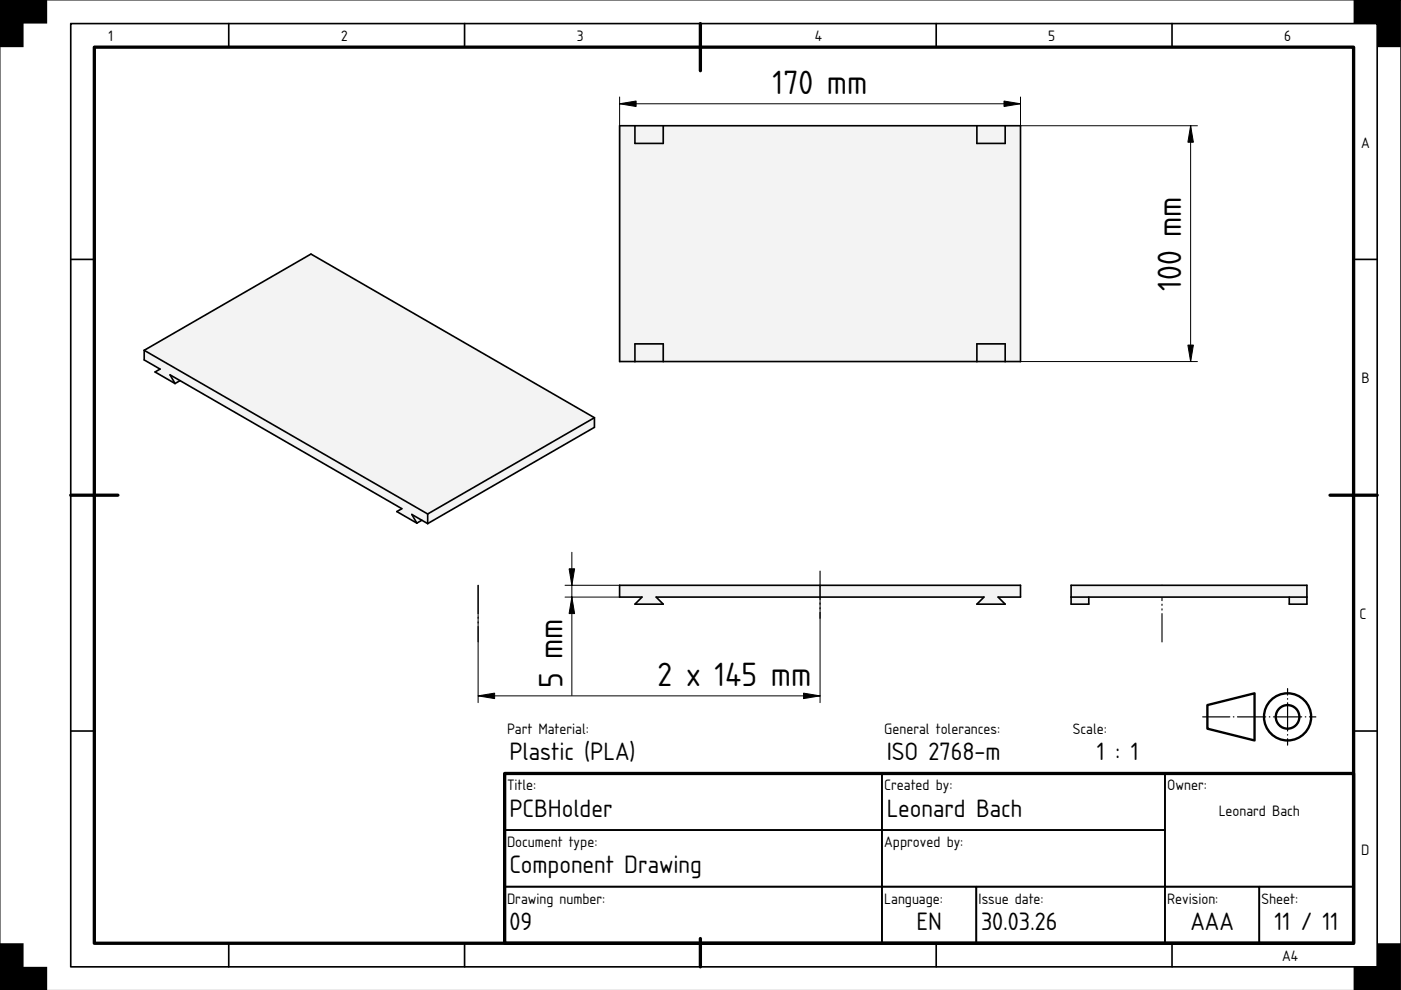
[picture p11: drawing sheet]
<svg xmlns="http://www.w3.org/2000/svg" width="297mm" height="210mm" viewBox="0 0 297 210" stroke-linecap="round" stroke-linejoin="round" font-family="sans-serif">
<path d="M0 0h297v210h-297z" fill="#fff" stroke="#000" stroke-width=".21"/>
<path d="M20 10h267v190h-267zM148.5 5v10M15 105h10M282 105h10M107 164h180v36h-180zM148.5 199v6" fill="none" stroke="#000" stroke-width=".7"/>
<g fill="none" stroke="#000" stroke-width=".35">
<path d="M15 5h277v200h-277zM48.5 5v5M98.5 5v5M198.5 5v5M248.5 5v5M15 55h5M287 55h5M15 155h5M287 155h5M107 164h80v12h-80zM107 176h80v12h-80zM187 176h60v12h-60z"/>
<path d="M187 164h60v12h-60zM247 164h40v24h-40zM48.5 200v5M98.5 200v5M107 188h80v12h-80zM187 188h20v12h-20zM198.5 200v5M207 188h40v12h-40zM247 188h20v12h-20zM248.5 200v5M267 188h20v12h-20z"/>
</g>
<path d="M0 0h10v5h-5v5h-5zM287 0h10v10h-5v-5h-5zM0 200h5v5h5v5h-10zM292 200h5v10h-10v-5h5z" fill="#000"/>
<g fill="none" stroke="#000" stroke-width=".5">
<path d="M256 149.5l10-2.5v10l-10-2.5z"/>
<circle cx="273" cy="152" r="5"/>
<circle cx="273" cy="152" r="2.5"/>
</g>
<path d="M255 152h24" fill="none" stroke="#000" stroke-width=".25" stroke-dasharray="6 .7 .1 .7" stroke-dashoffset=".2"/>
<path d="M273 158v-12" fill="none" stroke="#000" stroke-width=".25" stroke-dasharray="6 .7 .1 .7" stroke-dashoffset="4.6"/>
<path d="M131.4 124.1h85v2.5h-4.8l1.5 1.5h-6l1.5-1.5h-69.5l1.5 1.5h-6l1.5-1.5h-4.7z" fill-rule="evenodd" fill="#f1f3f5"/>
<path d="M131.4 124.1h85v2.5h-4.8l1.5 1.5h-6l1.5-1.5h-69.5l1.5 1.5h-6l1.5-1.5h-4.7z" fill="none" stroke="#000" stroke-width=".35"/>
<path d="M101.4 124.1v12M173.9 121.1v10M246.4 136.1v-12" fill="none" stroke="#000" stroke-width=".25" stroke-dasharray="6 .7 .2 .7 .2 .7"/>
<path d="M121.2 117.1v30.3M101.4 124.1v24.9M119.8 124.1h11.6M119.8 126.6h11.6M173.9 124.1v24.9M101.4 147.5h72.5" fill="none" stroke="#000" stroke-width=".21"/>
<path d="M120.7 120.6h1.1l-.6 3.5zM121.2 126.6l.6 3.5h-1.1zM101.4 147.5l3.5-.5v1.1zM170.4 147l3.5 .5-3.5 .6z" fill="#000" stroke="#000" stroke-width=".21"/>
<g fill="#f1f3f5">
<path d="M87.3 109.1l2.1 1.2-1 .6z"/>
<path d="M36.1 79.5l2.1 1.2-1.1 .6z"/>
<path d="M30.6 74.3l35.3-20.4 60.1 34.7v2l-35.3 20.4-1.3-.7-1 .6-4.3-2.4 1.1-.6-47-27.2-1.1 .6-4.2-2.4 1-.6-3.3-2z" fill-rule="evenodd"/>
<path d="M30.6 74.3l35.3-20.4 60.1 34.7-35.3 20.4z" fill-rule="evenodd"/>
<path d="M30.6 74.3l60.1 34.7v2l-3.4-1.9 1.1 1.8-4.3-2.4 1.1-.6-49.1-28.4 1 1.8-4.2-2.4 1-.6-3.3-2z" fill-rule="evenodd"/>
<path d="M90.7 109l35.3-20.4v2l-35.3 20.4z" fill-rule="evenodd"/>
</g>
<path d="M30.6 74.3v2l3.3 2-1 .6 4.2 2.4M30.6 74.3l35.3-20.4 60.1 34.7M30.6 74.3l60.1 34.7M37.1 81.3l-1-1.8 49.1 28.4-1.1 .6 4.3 2.4M38.2 80.7l-1.1 .6M126 88.6v2l-35.3 20.4M126 88.6l-35.3 20.4M88.4 110.9l-1.1-1.8 3.4 1.9M89.4 110.3l-1 .6M90.7 109v2" fill="none" stroke="#000" stroke-width=".35"/>
<g fill="#f1f3f5">
<path d="M131.4 26.7h85v50h-85z" fill-rule="evenodd"/>
<path d="M131.4 26.7h3.2v3.7h6v-3.7h66.5v3.7h6v-3.7h3.3v50h-3.3v-3.8h-6v3.8h-66.5v-3.8h-6v3.8h-3.2z" fill-rule="evenodd"/>
<path d="M207.1 72.9h6v3.8h-6z" fill-rule="evenodd"/>
<path d="M134.6 72.9h6v3.8h-6z" fill-rule="evenodd"/>
<path d="M207.1 26.7h6v3.7h-6z" fill-rule="evenodd"/>
<path d="M134.6 26.7h6v3.7h-6z" fill-rule="evenodd"/>
</g>
<path d="M131.4 26.7h85v50h-85zM134.6 26.7v3.7h6v-3.7M207.1 26.7v3.7h6v-3.7M134.6 76.7v-3.8h6v3.8M207.1 76.7v-3.8h6v3.8" fill="none" stroke="#000" stroke-width=".35"/>
<path d="M131.4 22h85M131.4 20.6v56.1M216.4 20.6v56.1h37.5M216.4 26.7h37.5M252.4 26.7v50" fill="none" stroke="#000" stroke-width=".21"/>
<path d="M131.4 22l3.5-.6v1.2zM212.9 21.4l3.5 .6-3.5 .6zM252.4 26.7l.6 3.5h-1.1zM251.9 73.2h1.1l-.6 3.5z" fill="#000" stroke="#000" stroke-width=".21"/>
<g fill="#f1f3f5">
<path d="M227.1 124.1h50v4h-3.8v-1.5h-42.5v1.5h-3.7z" fill-rule="evenodd"/>
<path d="M227.1 124.1h50v2.5h-50z" fill-rule="evenodd"/>
<path d="M227.1 126.6h3.7v1.5h-3.7z" fill-rule="evenodd"/>
<path d="M273.3 126.6h3.8v1.5h-3.8z" fill-rule="evenodd"/>
</g>
<path d="M227.1 126.6h50M230.8 126.6v1.5h-3.7v-4h50v4h-3.8v-1.5" fill="none" stroke="#000" stroke-width=".35"/>
<g font-size="6.7">
<text x="163.8" y="20">170 mm</text>
<text x="250.4" y="61.7" transform="rotate(-90 250.4 61.7)">100 mm</text>
<text x="119.3" y="145.9" transform="rotate(-90 119.3 145.9)">5 mm</text>
<text x="139.4" y="145.6">2 x 145 mm</text>
</g>
<g font-size="5">
<text x="108" y="161.2">Plastic (PLA)</text>
<text x="188" y="161.2">ISO 2768-m</text>
<text x="232.6" y="161.2">1 : 1</text>
<text x="108" y="173.2">PCBHolder</text>
<text x="188" y="173.2">Leonard Bach</text>
<text x="108" y="185.2">Component Drawing</text>
<text x="108" y="197.2">09</text>
<text x="194.3" y="197.2">EN</text>
<text x="208" y="197.2">30.03.26</text>
<text x="252.4" y="197.2">AAA</text>
<text x="270.2" y="197.2">11 / 11</text>
</g>
<g font-size="3">
<text x="23" y="8.8">1</text>
<text x="72.3" y="8.8">2</text>
<text x="122.3" y="8.8">3</text>
<text x="172.7" y="8.8">4</text>
<text x="222.3" y="8.8">5</text>
<text x="272.3" y="8.8">6</text>
<text x="288.6" y="31.3">A</text>
<text x="288.6" y="81.3">B</text>
<text x="288.3" y="131.3">C</text>
<text x="107.5" y="155.6">Part Material:</text>
<text x="187.5" y="155.6">General tolerances:</text>
<text x="227.5" y="155.6">Scale:</text>
<text x="107.5" y="167.6">Title:</text>
<text x="187.5" y="167.6">Created by:</text>
<text x="247.5" y="167.6">Owner:</text>
<text x="258.4" y="173.1">Leonard Bach</text>
<text x="107.5" y="179.6">Document type:</text>
<text x="187.5" y="179.6">Approved by:</text>
<text x="288.6" y="181.3">D</text>
<text x="107.5" y="191.6">Drawing number:</text>
<text x="187.5" y="191.6">Language:</text>
<text x="207.5" y="191.6">Issue date:</text>
<text x="247.5" y="191.6">Revision:</text>
<text x="267.5" y="191.6">Sheet:</text>
<text x="271.8" y="203.8">A4</text>
</g>
</svg>
